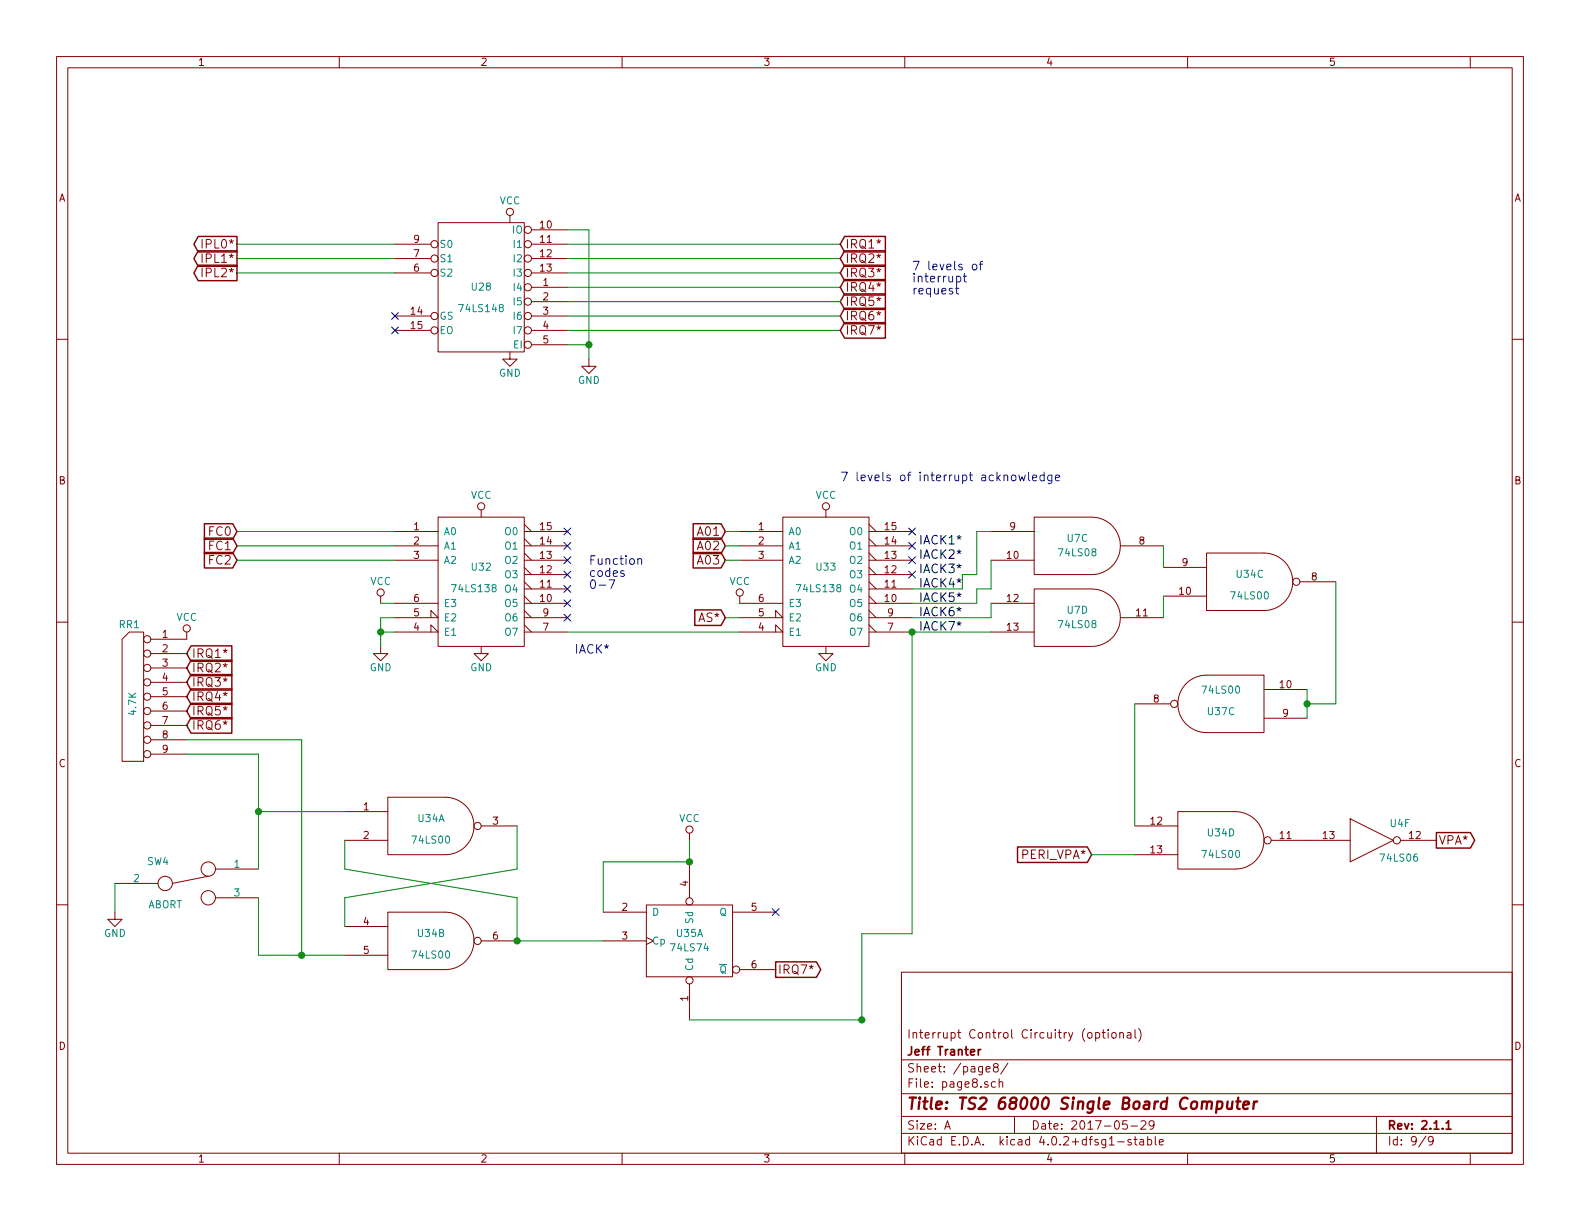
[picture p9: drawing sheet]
EESchema Schematic File Version 2
LIBS:power
LIBS:device
LIBS:transistors
LIBS:conn
LIBS:linear
LIBS:regul
LIBS:74xx
LIBS:cmos4000
LIBS:adc-dac
LIBS:memory
LIBS:xilinx
LIBS:ts2-cache
EELAYER 25 0
EELAYER END
$Descr A 11000 8500
encoding utf-8
Sheet 9 9
Title "TS2 68000 Single Board Computer"
Date "2017-05-29"
Rev "2.1.1"
Comp "Jeff Tranter"
Comment1 "Interrupt Control Circuitry (optional)"
Comment2 ""
Comment3 ""
Comment4 ""
$EndDescr
$Comp
L 74LS148 U28
U 1 1
P 3350 2000
F 0 "U28" H 3350 2000 50  0000 C CNN
F 1 "74LS148" H 3350 1850 50  0000 C CNN
F 2 "Housings_DIP:DIP-16_W7.62mm" H 3350 2000 50  0001 C CNN
F 3 "" H 3350 2000 50  0000 C CNN
	1    3350 2000
	-1   0    0    -1  
$EndComp
$Comp
L 74LS138 U32
U 1 1
P 3350 4050
F 0 "U32" H 3350 4150 50  0000 C CNN
F 1 "74LS138" H 3300 4000 50  0000 C CNN
F 2 "Housings_DIP:DIP-16_W7.62mm" H 3350 4050 50  0001 C CNN
F 3 "" H 3350 4050 50  0000 C CNN
	1    3350 4050
	1    0    0    -1  
$EndComp
$Comp
L 74LS138 U33
U 1 1
P 5750 4050
F 0 "U33" H 5750 4150 50  0000 C CNN
F 1 "74LS138" H 5700 4000 50  0000 C CNN
F 2 "Housings_DIP:DIP-16_W7.62mm" H 5750 4050 50  0001 C CNN
F 3 "" H 5750 4050 50  0000 C CNN
	1    5750 4050
	1    0    0    -1  
$EndComp
Text GLabel 1650 1700 0    60   Output ~ 0
IPL0*
Text GLabel 1650 1800 0    60   Output ~ 0
IPL1*
Text GLabel 1650 1900 0    60   Output ~ 0
IPL2*
NoConn ~ 2750 2200
NoConn ~ 2750 2300
$Comp
L VCC #PWR0110
U 1 1
P 3550 1550
F 0 "#PWR0110" H 3550 1400 50  0001 C CNN
F 1 "VCC" H 3550 1700 50  0000 C CNN
F 2 "" H 3550 1550 50  0000 C CNN
F 3 "" H 3550 1550 50  0000 C CNN
	1    3550 1550
	1    0    0    -1  
$EndComp
$Comp
L GND #PWR0111
U 1 1
P 3550 2450
F 0 "#PWR0111" H 3550 2200 50  0001 C CNN
F 1 "GND" H 3550 2300 50  0000 C CNN
F 2 "" H 3550 2450 50  0000 C CNN
F 3 "" H 3550 2450 50  0000 C CNN
	1    3550 2450
	1    0    0    -1  
$EndComp
Text GLabel 1650 3700 0    60   Input ~ 0
FC0
Text GLabel 1650 3800 0    60   Input ~ 0
FC1
Text GLabel 1650 3900 0    60   Input ~ 0
FC2
$Comp
L VCC #PWR0112
U 1 1
P 2650 4200
F 0 "#PWR0112" H 2650 4050 50  0001 C CNN
F 1 "VCC" H 2650 4350 50  0000 C CNN
F 2 "" H 2650 4200 50  0000 C CNN
F 3 "" H 2650 4200 50  0000 C CNN
	1    2650 4200
	1    0    0    -1  
$EndComp
$Comp
L GND #PWR0113
U 1 1
P 2650 4500
F 0 "#PWR0113" H 2650 4250 50  0001 C CNN
F 1 "GND" H 2650 4350 50  0000 C CNN
F 2 "" H 2650 4500 50  0000 C CNN
F 3 "" H 2650 4500 50  0000 C CNN
	1    2650 4500
	1    0    0    -1  
$EndComp
$Comp
L GND #PWR0114
U 1 1
P 3350 4500
F 0 "#PWR0114" H 3350 4250 50  0001 C CNN
F 1 "GND" H 3350 4350 50  0000 C CNN
F 2 "" H 3350 4500 50  0000 C CNN
F 3 "" H 3350 4500 50  0000 C CNN
	1    3350 4500
	1    0    0    -1  
$EndComp
$Comp
L VCC #PWR0115
U 1 1
P 3350 3600
F 0 "#PWR0115" H 3350 3450 50  0001 C CNN
F 1 "VCC" H 3350 3750 50  0000 C CNN
F 2 "" H 3350 3600 50  0000 C CNN
F 3 "" H 3350 3600 50  0000 C CNN
	1    3350 3600
	1    0    0    -1  
$EndComp
$Comp
L GND #PWR0116
U 1 1
P 5750 4500
F 0 "#PWR0116" H 5750 4250 50  0001 C CNN
F 1 "GND" H 5750 4350 50  0000 C CNN
F 2 "" H 5750 4500 50  0000 C CNN
F 3 "" H 5750 4500 50  0000 C CNN
	1    5750 4500
	1    0    0    -1  
$EndComp
$Comp
L VCC #PWR0117
U 1 1
P 5750 3600
F 0 "#PWR0117" H 5750 3450 50  0001 C CNN
F 1 "VCC" H 5750 3750 50  0000 C CNN
F 2 "" H 5750 3600 50  0000 C CNN
F 3 "" H 5750 3600 50  0000 C CNN
	1    5750 3600
	1    0    0    -1  
$EndComp
NoConn ~ 3950 3700
NoConn ~ 3950 3800
NoConn ~ 3950 3900
NoConn ~ 3950 4000
NoConn ~ 3950 4100
NoConn ~ 3950 4200
NoConn ~ 3950 4300
Text GLabel 5050 3700 0    60   Input ~ 0
A01
Text GLabel 5050 3800 0    60   Input ~ 0
A02
Text GLabel 5050 3900 0    60   Input ~ 0
A03
Text GLabel 5050 4300 0    60   Input ~ 0
AS*
$Comp
L VCC #PWR0118
U 1 1
P 5150 4200
F 0 "#PWR0118" H 5150 4050 50  0001 C CNN
F 1 "VCC" H 5150 4350 50  0000 C CNN
F 2 "" H 5150 4200 50  0000 C CNN
F 3 "" H 5150 4200 50  0000 C CNN
	1    5150 4200
	1    0    0    -1  
$EndComp
NoConn ~ 6350 3700
$Comp
L GND #PWR0119
U 1 1
P 4100 2500
F 0 "#PWR0119" H 4100 2250 50  0001 C CNN
F 1 "GND" H 4100 2350 50  0000 C CNN
F 2 "" H 4100 2500 50  0000 C CNN
F 3 "" H 4100 2500 50  0000 C CNN
	1    4100 2500
	1    0    0    -1  
$EndComp
Text Label 6700 3800 2    60   ~ 0
IACK1*
Text Label 6700 3900 2    60   ~ 0
IACK2*
Text Label 6700 4000 2    60   ~ 0
IACK3*
Text Label 6700 4100 2    60   ~ 0
IACK4*
Text Label 6700 4200 2    60   ~ 0
IACK5*
Text Label 6700 4300 2    60   ~ 0
IACK6*
Text GLabel 5850 2100 2    60   Input ~ 0
IRQ5*
Text GLabel 5850 2200 2    60   Input ~ 0
IRQ6*
$Comp
L 74LS00 U34
U 1 1
P 3000 5750
F 0 "U34" H 3000 5800 50  0000 C CNN
F 1 "74LS00" H 3000 5650 50  0000 C CNN
F 2 "Housings_DIP:DIP-14_W7.62mm" H 3000 5750 50  0001 C CNN
F 3 "" H 3000 5750 50  0000 C CNN
	1    3000 5750
	1    0    0    -1  
$EndComp
$Comp
L 74LS00 U34
U 2 1
P 3000 6550
F 0 "U34" H 3000 6600 50  0000 C CNN
F 1 "74LS00" H 3000 6450 50  0000 C CNN
F 2 "Housings_DIP:DIP-14_W7.62mm" H 3000 6550 50  0001 C CNN
F 3 "" H 3000 6550 50  0000 C CNN
	2    3000 6550
	1    0    0    -1  
$EndComp
$Comp
L SWITCH_INV SW4
U 1 1
P 1300 6150
F 0 "SW4" H 1100 6300 50  0000 C CNN
F 1 "ABORT" H 1150 6000 50  0000 C CNN
F 2 "Connect:PINHEAD1-3" H 1300 6150 50  0001 C CNN
F 3 "" H 1300 6150 50  0000 C CNN
	1    1300 6150
	1    0    0    -1  
$EndComp
$Comp
L GND #PWR0120
U 1 1
P 800 6350
F 0 "#PWR0120" H 800 6100 50  0001 C CNN
F 1 "GND" H 800 6200 50  0000 C CNN
F 2 "" H 800 6350 50  0000 C CNN
F 3 "" H 800 6350 50  0000 C CNN
	1    800  6350
	1    0    0    -1  
$EndComp
$Comp
L 74LS74 U35
U 1 1
P 4800 6550
F 0 "U35" H 4800 6600 50  0000 C CNN
F 1 "74LS74" H 4800 6500 50  0000 C CNN
F 2 "Housings_DIP:DIP-14_W7.62mm" H 4800 6550 50  0001 C CNN
F 3 "" H 4800 6550 50  0000 C CNN
	1    4800 6550
	1    0    0    -1  
$EndComp
$Comp
L VCC #PWR0121
U 1 1
P 4800 5850
F 0 "#PWR0121" H 4800 5700 50  0001 C CNN
F 1 "VCC" H 4800 6000 50  0000 C CNN
F 2 "" H 4800 5850 50  0000 C CNN
F 3 "" H 4800 5850 50  0000 C CNN
	1    4800 5850
	1    0    0    -1  
$EndComp
NoConn ~ 5400 6350
Text Label 6700 4400 2    60   ~ 0
IACK7*
$Comp
L 74LS06 U4
U 6 1
P 9550 5850
F 0 "U4" H 9745 5965 50  0000 C CNN
F 1 "74LS06" H 9740 5725 50  0000 C CNN
F 2 "Housings_DIP:DIP-14_W7.62mm" H 9550 5850 50  0001 C CNN
F 3 "" H 9550 5850 50  0000 C CNN
	6    9550 5850
	1    0    0    -1  
$EndComp
Text GLabel 10000 5850 2    60   Output ~ 0
VPA*
NoConn ~ 6350 3800
NoConn ~ 6350 3900
NoConn ~ 6350 4000
$Comp
L 74LS00 U34
U 3 1
P 8700 4050
F 0 "U34" H 8700 4100 50  0000 C CNN
F 1 "74LS00" H 8700 3950 50  0000 C CNN
F 2 "Housings_DIP:DIP-14_W7.62mm" H 8700 4050 50  0001 C CNN
F 3 "" H 8700 4050 50  0000 C CNN
	3    8700 4050
	1    0    0    -1  
$EndComp
Text Notes 6350 2050 0    60   ~ 0
7 levels of\ninterrupt\nrequest
Text Notes 5850 3350 0    60   ~ 0
7 levels of interrupt acknowledge
Text Notes 4000 4550 0    60   ~ 0
IACK*
Text Notes 4100 4100 0    60   ~ 0
Function\ncodes\n0-7
$Comp
L 74LS08 U7
U 4 1
P 7500 4300
F 0 "U7" H 7500 4350 50  0000 C CNN
F 1 "74LS08" H 7500 4250 50  0000 C CNN
F 2 "Housings_DIP:DIP-14_W7.62mm" H 7500 4300 50  0001 C CNN
F 3 "" H 7500 4300 50  0000 C CNN
	4    7500 4300
	1    0    0    -1  
$EndComp
$Comp
L 74LS08 U7
U 3 1
P 7500 3800
F 0 "U7" H 7500 3850 50  0000 C CNN
F 1 "74LS08" H 7500 3750 50  0000 C CNN
F 2 "Housings_DIP:DIP-14_W7.62mm" H 7500 3800 50  0001 C CNN
F 3 "" H 7500 3800 50  0000 C CNN
	3    7500 3800
	1    0    0    -1  
$EndComp
Wire Wire Line
	1650 1700 2750 1700
Wire Wire Line
	1650 1800 2750 1800
Wire Wire Line
	1650 1900 2750 1900
Wire Wire Line
	3950 1700 5850 1700
Wire Wire Line
	1650 3700 2750 3700
Wire Wire Line
	1650 3800 2750 3800
Wire Wire Line
	1650 3900 2750 3900
Wire Wire Line
	2750 4300 2650 4300
Wire Wire Line
	2650 4300 2650 4500
Wire Wire Line
	2650 4400 2750 4400
Connection ~ 2650 4400
Wire Wire Line
	2750 4200 2650 4200
Wire Wire Line
	5050 3700 5150 3700
Wire Wire Line
	5050 3800 5150 3800
Wire Wire Line
	5050 3900 5150 3900
Wire Wire Line
	5050 4300 5150 4300
Wire Wire Line
	3950 1600 4100 1600
Wire Wire Line
	4100 1600 4100 2500
Wire Wire Line
	4100 2400 3950 2400
Connection ~ 4100 2400
Wire Wire Line
	3950 1800 5850 1800
Wire Wire Line
	3950 1900 5850 1900
Wire Wire Line
	3950 2000 5850 2000
Wire Wire Line
	3950 2100 5850 2100
Wire Wire Line
	3950 2200 5850 2200
Wire Wire Line
	1800 5250 1800 6050
Wire Wire Line
	1800 5650 2400 5650
Wire Wire Line
	1800 6250 1800 6650
Wire Wire Line
	1800 6650 2400 6650
Wire Wire Line
	800  6150 800  6350
Wire Wire Line
	2400 5850 2400 6050
Wire Wire Line
	3600 6250 3600 6550
Wire Wire Line
	3600 6550 4200 6550
Wire Wire Line
	2400 6450 2400 6250
Wire Wire Line
	3600 5750 3600 6050
Wire Wire Line
	2400 6050 3600 6250
Wire Wire Line
	3600 6050 2400 6250
Connection ~ 3600 6550
Connection ~ 1800 5650
Wire Wire Line
	2100 5150 2100 6650
Connection ~ 2100 6650
Wire Wire Line
	4800 5850 4800 6000
Wire Wire Line
	4800 6000 4200 6000
Wire Wire Line
	4200 6000 4200 6350
Connection ~ 4800 6000
Connection ~ 6350 4400
Wire Wire Line
	3950 4400 5150 4400
Wire Wire Line
	5850 2300 3950 2300
Wire Wire Line
	8100 3800 8100 3950
Wire Wire Line
	8100 4150 8100 4300
Wire Wire Line
	6350 4400 6900 4400
Wire Wire Line
	6350 4300 6900 4300
Wire Wire Line
	6900 4300 6900 4200
Wire Wire Line
	6350 4200 6800 4200
Wire Wire Line
	6800 4200 6800 4100
Wire Wire Line
	6800 4100 6900 4100
Wire Wire Line
	6900 4100 6900 3900
Wire Wire Line
	6350 4100 6700 4100
Wire Wire Line
	6700 4100 6700 4000
Wire Wire Line
	6700 4000 6800 4000
Wire Wire Line
	6800 4000 6800 3700
Wire Wire Line
	6800 3700 6900 3700
$Comp
L RR8 RR1
U 1 1
P 950 4900
F 0 "RR1" H 1000 5450 50  0000 C CNN
F 1 "4.7K" V 980 4900 50  0000 C CNN
F 2 "Resistors_ThroughHole:Resistor_Array_SIP8" H 950 4900 50  0001 C CNN
F 3 "" H 950 4900 50  0000 C CNN
	1    950  4900
	-1   0    0    -1  
$EndComp
$Comp
L VCC #PWR0122
U 1 1
P 1300 4450
F 0 "#PWR0122" H 1300 4300 50  0001 C CNN
F 1 "VCC" H 1300 4600 50  0000 C CNN
F 2 "" H 1300 4450 50  0000 C CNN
F 3 "" H 1300 4450 50  0000 C CNN
	1    1300 4450
	1    0    0    -1  
$EndComp
Wire Wire Line
	1800 5250 1300 5250
Wire Wire Line
	1300 5150 2100 5150
Text GLabel 5850 2300 2    60   Input ~ 0
IRQ7*
Text GLabel 5850 2000 2    60   Input ~ 0
IRQ4*
Text GLabel 5850 1900 2    60   Input ~ 0
IRQ3*
Text GLabel 5850 1800 2    60   Input ~ 0
IRQ2*
Text GLabel 5850 1700 2    60   Input ~ 0
IRQ1*
Text GLabel 1300 4550 2    60   Input ~ 0
IRQ1*
Text GLabel 1300 4650 2    60   Input ~ 0
IRQ2*
Text GLabel 1300 4750 2    60   Input ~ 0
IRQ3*
Text GLabel 1300 4850 2    60   Input ~ 0
IRQ4*
Text GLabel 1300 4950 2    60   Input ~ 0
IRQ5*
Text GLabel 1300 5050 2    60   Input ~ 0
IRQ6*
Text GLabel 5400 6750 2    60   Output ~ 0
IRQ7*
$Comp
L 74LS00 U34
U 4 1
P 8500 5850
F 0 "U34" H 8500 5900 50  0000 C CNN
F 1 "74LS00" H 8500 5750 50  0000 C CNN
F 2 "" H 8500 5850 50  0000 C CNN
F 3 "" H 8500 5850 50  0000 C CNN
	4    8500 5850
	1    0    0    -1  
$EndComp
Text GLabel 7600 5950 0    60   Input ~ 0
PERI_VPA*
Wire Wire Line
	7600 5950 7900 5950
$Comp
L 74LS00 U37
U 3 1
P 8500 4900
F 0 "U37" H 8500 4950 50  0000 C CNN
F 1 "74LS00" H 8500 4800 50  0000 C CNN
F 2 "" H 8500 4900 50  0000 C CNN
F 3 "" H 8500 4900 50  0000 C CNN
	3    8500 4900
	-1   0    0    1   
$EndComp
Wire Wire Line
	7900 4900 7900 5750
Wire Wire Line
	9300 4050 9300 4900
Wire Wire Line
	9300 4900 9100 4900
Wire Wire Line
	9100 4800 9100 5000
Connection ~ 9100 4900
Wire Wire Line
	6000 7100 6000 6500
Wire Wire Line
	6000 6500 6350 6500
Wire Wire Line
	6350 6500 6350 4400
Connection ~ 6000 7100
Wire Wire Line
	4800 7100 6000 7100
$EndSCHEMATC
